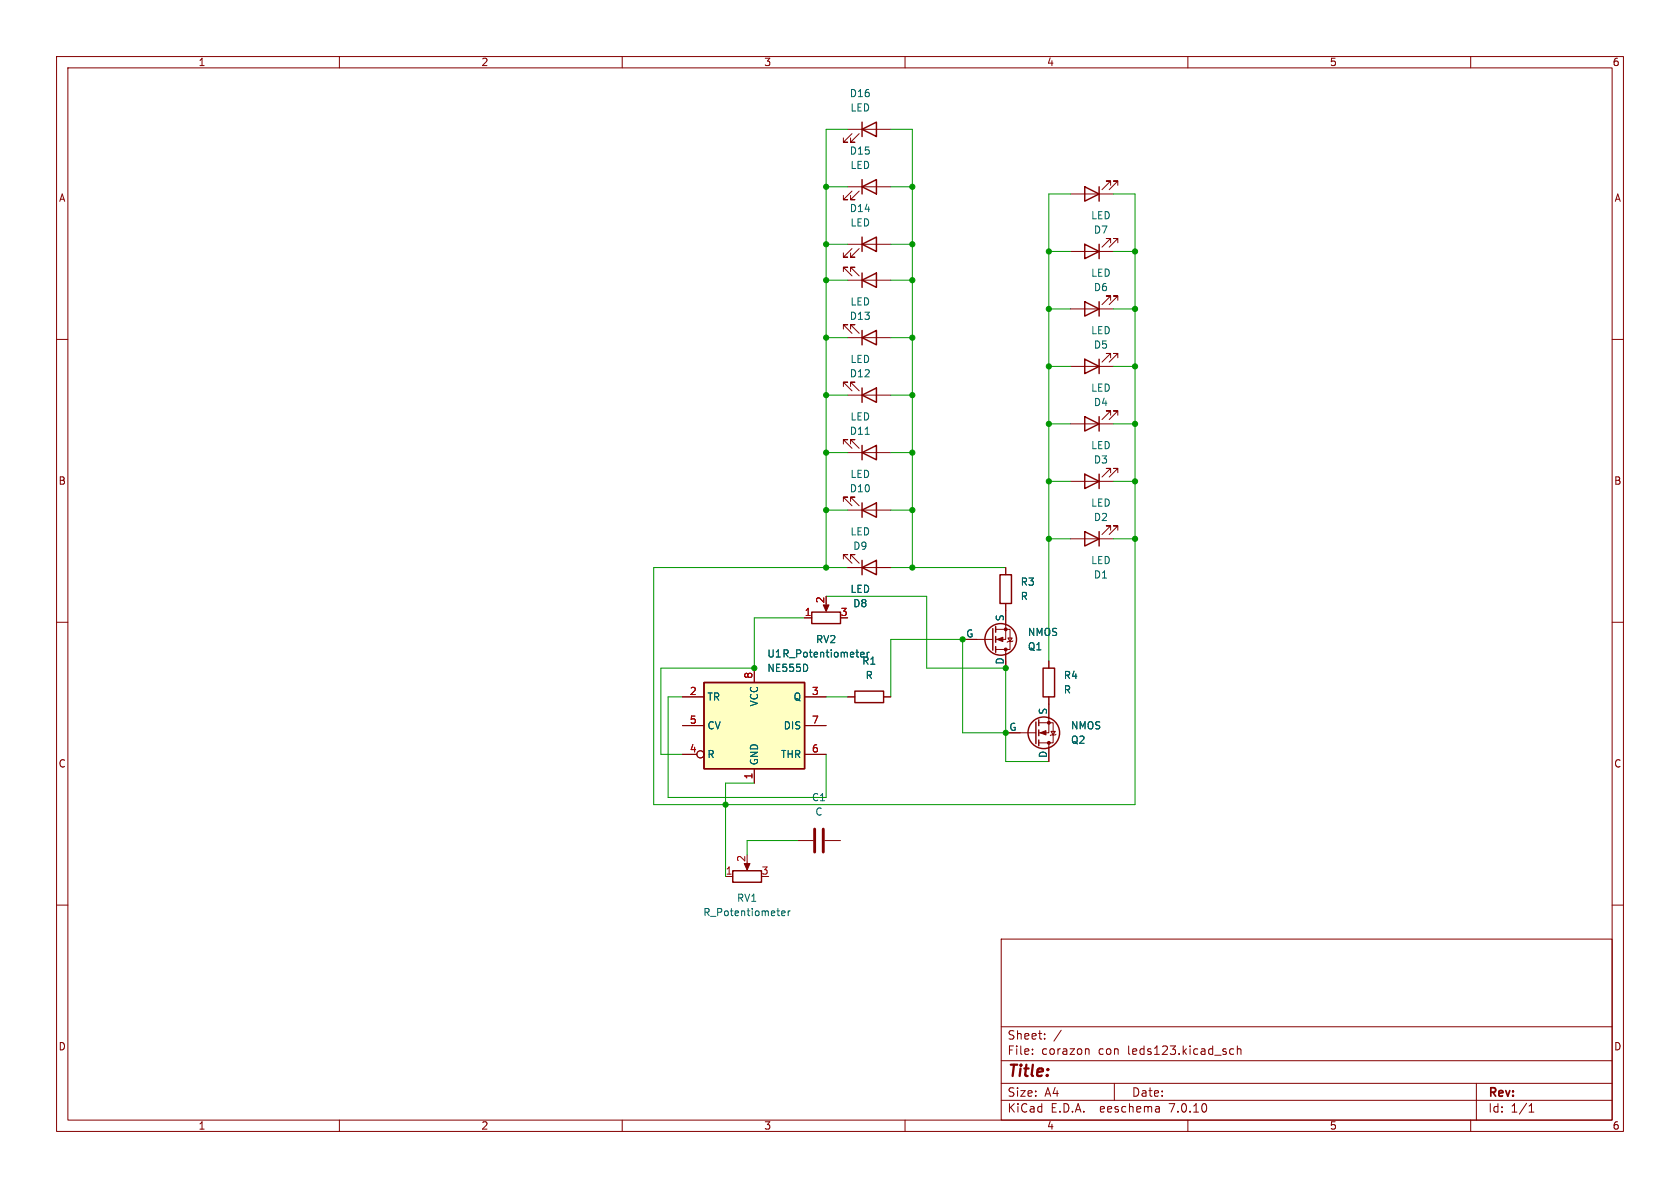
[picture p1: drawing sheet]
<svg xmlns="http://www.w3.org/2000/svg" width="297mm" height="210mm" viewBox="0 0 297 210" stroke-linecap="round" stroke-linejoin="round" font-family="sans-serif">
<g fill="none" stroke="#840000" stroke-width=".18">
<path d="M10 10h277v190h-277zM12 12h273v186h-273zM60 10v2M110 10v2M160 10v2M210 10v2M260 10v2M149.9 33h7.6M149.9 22.9h7.6M150.6 33.8l-1.5 1.5h.8h-.8v-.8M150.6 23.6l-1.5 1.5h.8h-.8v-.7M151.9 33.8l-1.5 1.5h.7h-.7v-.8"/>
<path d="M151.9 23.6l-1.5 1.5h.7h-.7v-.7M189.2 34.3h7.6M196.3 32.8v-.8h-.7h.7l-1.5 1.5M197.6 32.8v-.8h-.8h.8l-1.5 1.5M10 60h2M149.1 58.2v-.8h.8h-.8l1.5 1.5M149.1 48v-.8h.8h-.8l1.5 1.6M149.9 43.2h7.6M149.9 59.7h7.6M149.9 49.5h7.6M150.4 58.2v-.8h.7h-.7l1.5 1.5M150.4 48v-.8h.7h-.7l1.5 1.6"/>
<path d="M150.6 43.9l-1.5 1.6h.8h-.8v-.8M151.9 43.9l-1.5 1.6h.7h-.7v-.8M189.2 44.5h7.6M189.2 54.6h7.6M196.3 42.9v-.7h-.7h.7l-1.5 1.5M196.3 53.1v-.8h-.7h.7l-1.5 1.5M197.6 42.9v-.7h-.8h.8l-1.5 1.5M197.6 53.1v-.8h-.8h.8l-1.5 1.5M285 60h2M149.1 78.5v-.8h.8h-.8l1.5 1.5M149.1 68.3v-.7h.8h-.8l1.5 1.5M149.9 69.9h7.6"/>
<path d="M150.4 78.5v-.8h.7h-.7l1.5 1.5M150.4 68.3v-.7h.7h-.7l1.5 1.5M189.2 74.9h7.6M189.2 64.8h7.6M196.3 73.4v-.8h-.7h.7l-1.5 1.6M196.3 63.2v-.7h-.7h.7l-1.5 1.5M197.6 73.4v-.8h-.8h.8l-1.5 1.6M197.6 63.2v-.7h-.8h.8l-1.5 1.5M149.1 88.6v-.7h.8h-.8l1.5 1.5M149.1 98.8v-.8h.8h-.8l1.5 1.6M149.9 90.2h7.6M149.9 80h7.6"/>
<path d="M150.4 88.6v-.7h.7h-.7l1.5 1.5M150.4 98.8v-.8h.7h-.7l1.5 1.6M189.2 95.3h7.6M189.2 85.1h7.6M196.3 93.7v-.7h-.7h.7l-1.5 1.5M196.3 83.6v-.8h-.7h.7l-1.5 1.5M197.6 93.7v-.7h-.8h.8l-1.5 1.5M197.6 83.6v-.8h-.8h.8l-1.5 1.5M10 110h2M133.3 118.1v2.6M142.2 109.2h1.3M146 106.7v1"/>
<path d="M149.9 100.3h7.6M170.2 113h5.3M176 111.3h2.6v3.5h-2.6M177.8 106.7v6.3h-1.8M177.8 100.3v1.3M177.8 114.8v3.3M178.2 112.8h.7l-.3 .6zM179.1 113.3l-.2 .1h-.7l-.1 .1M185.4 116.8v1.3M285 110h2M120.6 123.2h3.9M120.6 133.4h2.6"/>
<path d="M120.6 128.3h3.9M133.3 135.9v2.5M142.2 123.2h3.8M142.2 133.4h3.8M142.2 128.3h3.8M149.9 123.2h1.2M156.2 123.2h1.3M177.8 129.5h5.3M183.6 127.8h2.6v3.5h-2.6M185.4 123.2v6.3h-1.8M185.4 131.3v3.3M185.8 129.3h.8l-.4 .6z"/>
<path d="M186.7 129.8l-.1 .1h-.8l-.1 .1M10 160h2M128.3 154.9h1.2M132.1 152.4v1M141 148.6h2.8M145.8 148.6h2.8M285 160h2M177 166h108v32h-108zM60 198v2M110 198v2M160 198v2M177 194.5h108"/>
<path d="M177 191.5h108M177 187.5h108M177 181.5h108M182.5 186.3v.1M182.5 185.5v.1M184.7 183.6v.1M184.7 182.8v.1M187.6 182.1l-1.3 2M192.1 185.4h.2l.2 .2v.8M197 191.5v3M204.9 195.7l.1 .9M205 196.5l-.2 .1"/>
<path d="M205 196h-.2M210 198v2M218.1 185.5l-.4-.1-.3 .3v.4l.1 .2h.6M218.7 185.5l.3-.1 .3 .1 .1 .9M218.7 184.9v1.5M260 198v2M261 191.5v6.5M270.3 196.6h.9M270.3 195.5l.4-.4v1.5"/>
<circle cx="123.8" cy="133.3" r=".63"/>
</g>
<g fill="none" stroke="#840000" stroke-width=".25">
<path d="M152.4 33l2.5-1.2v2.5zM152.4 22.9l2.5-1.3v2.5zM152.4 21.6v2.5M152.4 31.8v2.5M191.8 33l2.5 1.3-2.5 1.3zM194.3 33v2.6M152.4 43.2l2.5-1.3v2.6zM152.4 59.7l2.5-1.3v2.6zM152.4 49.5l2.5-1.2v2.5zM152.4 41.9v2.6M152.4 48.3v2.5M152.4 58.4v2.6"/>
<path d="M191.8 43.2l2.5 1.3-2.5 1.2zM191.8 53.3l2.5 1.3-2.5 1.3zM194.3 43.2v2.5M194.3 53.3v2.6M152.4 69.9l2.5-1.3v2.5zM152.4 68.6v2.5M152.4 78.7v2.6M191.8 73.7l2.5 1.2-2.5 1.3zM191.8 63.5l2.5 1.3-2.5 1.2zM194.3 63.5v2.5M194.3 73.7v2.5M152.4 90.2l2.5-1.3v2.5z"/>
<path d="M152.4 80l2.5-1.3v2.6zM152.4 88.9v2.5M152.4 99.1v2.5M191.8 94l2.5 1.3-2.5 1.2zM191.8 83.8l2.5 1.3-2.5 1.3zM194.3 83.8v2.6M194.3 94v2.5M143.5 108.2h5.1v2h-5.1zM152.4 100.3l2.5-1.2v2.5zM175.5 111.1v3.8M176 110.7v1.1M176 112.5v1"/>
<path d="M176 114.3v1M176.8 101.6h2v5.1h-2zM184.4 118.1h2v5.1h-2zM124.5 120.7h17.7v15.2h-17.7zM151.1 122.2h5.1v2h-5.1zM183.1 127.6v3.8M183.6 127.3v1M183.6 129v1M183.6 130.8v1M129.5 153.9h5.1v2.1h-5.1z"/>
<circle cx="176.9" cy="113" r="2.79"/>
<circle cx="184.5" cy="129.5" r="2.79"/>
</g>
<g fill="#840000" stroke="#840000" stroke-width=".18">
<path d="M183.9 129.5l1-.3v.7z"/>
<path d="M176.3 113l1-.4v.8z"/>
<path d="M131.6 152.7h1l-.5 1.1z"/>
<path d="M145.5 106.9h1.1l-.6 1.2z"/>
<circle cx="185.4" cy="127.8" r=".25"/>
<circle cx="185.4" cy="131.3" r=".25"/>
<circle cx="177.8" cy="111.3" r=".25"/>
<circle cx="177.8" cy="114.8" r=".25"/>
</g>
<path d="M153 76.8h.7M142.7 117.7v.7M152.2 115.7l.6-.1-.1-.2h-.5v.6M153.3 115.3v.8M153.7 115.3l-.4 .2M138.2 161.4l.6-.1-.1-.2-.3-.1-.2 .2v.6h.5M139.3 161v.9M139.7 161l-.4 .3" fill="none" stroke="#006464" stroke-width=".18"/>
<path d="M124.5 120.7h17.7v15.2h-17.7z" fill="#ffffc2" stroke="#ffffc2" stroke-width=".18"/>
<path d="M144 146.6v4M145.5 146.6v4" fill="none" stroke="#840000" stroke-width=".51"/>
<g fill="none" stroke="#009600" stroke-width=".18">
<path d="M146 33h3.9M149.9 22.9h-3.9v77.4M157.5 22.9h3.8v77.4M157.5 33h3.8M189.2 34.3h-3.8v82.5M196.8 34.3h3.9v107.9h-85.1v-41.9h34.3M146 49.5h3.9M146 59.7h3.9M146 43.2h3.9M157.5 49.5h3.8M157.5 59.7h3.8M157.5 43.2h3.8"/>
<path d="M185.4 44.5h3.8M185.4 54.6h3.8M196.8 44.5h3.9M196.8 54.6h3.9M146 69.9h3.9M157.5 69.9h3.8M185.4 74.9h3.8M185.4 64.8h3.8M196.8 74.9h3.9M196.8 64.8h3.9M146 80h3.9M146 90.2h3.9"/>
<path d="M157.5 80h3.8M157.5 90.2h3.8M185.4 95.3h3.8M185.4 85.1h3.8M196.8 95.3h3.9M196.8 85.1h3.9M142.2 109.2h-8.9v8.9h-16.5v15.3h3.8M146 105.4h17.8v12.7h14M157.5 100.3h20.3M177.8 116.8v17.8h7.6M120.6 123.2h-2.5v17.8h27.9v-7.6M133.3 138.4h-5v16.5"/>
<path d="M146 123.2h3.9M157.5 123.2v-10.2h12.7v16.5h7.6M141 148.6h-8.9v2.5"/>
</g>
<g fill="#009600" stroke="#009600" stroke-width=".18">
<circle cx="161.3" cy="49.5" r=".46"/>
<circle cx="161.3" cy="59.7" r=".46"/>
<circle cx="185.4" cy="54.6" r=".46"/>
<circle cx="185.4" cy="64.8" r=".46"/>
<circle cx="200.7" cy="54.6" r=".46"/>
<circle cx="200.7" cy="64.8" r=".46"/>
<circle cx="185.4" cy="74.9" r=".46"/>
<circle cx="185.4" cy="44.5" r=".46"/>
<circle cx="200.7" cy="44.5" r=".46"/>
<circle cx="200.7" cy="74.9" r=".46"/>
<circle cx="185.4" cy="95.3" r=".46"/>
<circle cx="161.3" cy="90.2" r=".46"/>
<circle cx="185.4" cy="85.1" r=".46"/>
<circle cx="161.3" cy="80" r=".46"/>
<circle cx="177.8" cy="129.5" r=".46"/>
<circle cx="177.8" cy="118.1" r=".46"/>
<circle cx="170.2" cy="113" r=".46"/>
<circle cx="161.3" cy="100.3" r=".46"/>
<circle cx="146" cy="80" r=".46"/>
<circle cx="200.7" cy="95.3" r=".46"/>
<circle cx="200.7" cy="85.1" r=".46"/>
<circle cx="146" cy="49.5" r=".46"/>
<circle cx="146" cy="59.7" r=".46"/>
<circle cx="146" cy="33" r=".46"/>
<circle cx="146" cy="43.2" r=".46"/>
<circle cx="146" cy="69.9" r=".46"/>
<circle cx="161.3" cy="33" r=".46"/>
<circle cx="161.3" cy="43.2" r=".46"/>
<circle cx="161.3" cy="69.9" r=".46"/>
<circle cx="146" cy="90.2" r=".46"/>
<circle cx="146" cy="100.3" r=".46"/>
<circle cx="133.3" cy="118.1" r=".46"/>
<circle cx="128.3" cy="142.2" r=".46"/>
</g>
<text font-size="2.8" fill="#840000" x="178" y="190.9">Title:</text>
<g font-size="2.1" fill="#840000">
<text x="178" y="184">Sheet:</text>
<text x="178" y="186.7">File:</text>
<text x="184.1" y="186.7">corazon</text>
<text x="194.2" y="186.7">con</text>
<text x="199.5" y="186.7">leds123.kicad_sch</text>
<text x="178" y="196.9">KiCad</text>
<text x="178" y="194.1">Size:</text>
<text x="184.7" y="194.1">A4</text>
<text x="185.7" y="196.9">E.D.A.</text>
<text x="194.6" y="196.9">eeschema</text>
<text x="200" y="194.1">Date:</text>
<text x="207" y="196.9">7.0.10</text>
<text x="263" y="194.3">Rev:</text>
<text x="263" y="196.9">Id:</text>
<text x="267.1" y="196.9">1/1</text>
</g>
<g font-size="1.8" fill="#840000">
<text x="35" y="11.9">1</text>
<text x="85" y="11.9">2</text>
<text x="135" y="11.9">3</text>
<text x="185" y="11.9">4</text>
<text x="235" y="11.9">5</text>
<text x="285" y="11.9">6</text>
<text x="10.3" y="35.9">A</text>
<text x="285.3" y="35.9">A</text>
<text x="10.3" y="85.9">B</text>
<text x="285.3" y="85.9">B</text>
<text x="10.3" y="135.9">C</text>
<text x="285.3" y="135.9">C</text>
<text x="10.3" y="185.9">D</text>
<text x="285.3" y="185.9">D</text>
<text x="35" y="199.9">1</text>
<text x="85" y="199.9">2</text>
<text x="135" y="199.9">3</text>
<text x="185" y="199.9">4</text>
<text x="235" y="199.9">5</text>
<text x="285" y="199.9">6</text>
</g>
<g font-size="1.8" fill="#006464">
<text x="150.1" y="17.4">D16</text>
<text x="150.3" y="19.9">LED</text>
<text x="150.1" y="27.5">D15</text>
<text x="150.3" y="30.1">LED</text>
<text x="150.1" y="37.7">D14</text>
<text x="150.3" y="40.2">LED</text>
<text x="192.8" y="39">LED</text>
<text x="193.3" y="41.5">D7</text>
<text x="192.8" y="49.1">LED</text>
<text x="193.3" y="51.7">D6</text>
<text x="150.1" y="56.7">D13</text>
<text x="150.3" y="54.2">LED</text>
<text x="192.8" y="59.3">LED</text>
<text x="150.3" y="64.4">LED</text>
<text x="193.3" y="61.8">D5</text>
<text x="150.1" y="66.9">D12</text>
<text x="192.8" y="69.4">LED</text>
<text x="193.3" y="72">D4</text>
<text x="150.1" y="77.1">D11</text>
<text x="150.3" y="74.5">LED</text>
<text x="192.8" y="79.6">LED</text>
<text x="193.3" y="82.1">D3</text>
<text x="150.1" y="87.2">D10</text>
<text x="150.3" y="84.7">LED</text>
<text x="192.8" y="89.8">LED</text>
<text x="150.3" y="94.8">LED</text>
<text x="193.3" y="92.3">D2</text>
<text x="150.7" y="97.4">D9</text>
<text x="192.8" y="99.9">LED</text>
<text x="150.3" y="105">LED</text>
<text x="150.7" y="107.5">D8</text>
<text x="180.3" y="103.7">R3</text>
<text x="180.3" y="106.3">R</text>
<text x="193.3" y="102.5">D1</text>
<text x="144.2" y="113.9">RV2</text>
<text x="170.7" y="112.8">G</text>
<text x="177.5" y="109.9" transform="rotate(-90 177.5 109.9)">S</text>
<text x="181.6" y="112.6">NMOS</text>
<text x="135.6" y="116.4">U1 R_Potentiometer</text>
<text x="135.6" y="119">NE555D</text>
<text x="152.3" y="117.7">R1</text>
<text x="177.5" y="117.6" transform="rotate(-90 177.5 117.6)">D</text>
<text x="181.6" y="115.2">Q1</text>
<text x="125" y="124.1">TR</text>
<text x="134.2" y="125" transform="rotate(-90 134.2 125)">VCC</text>
<text x="140.2" y="124.1">Q</text>
<text x="152.9" y="120.2">R</text>
<text x="188" y="120.2">R4</text>
<text x="188" y="122.8">R</text>
<text x="125" y="129.1">CV</text>
<text x="138.4" y="129.1">DIS</text>
<text x="178.3" y="129.3">G</text>
<text x="185.2" y="126.4" transform="rotate(-90 185.2 126.4)">S</text>
<text x="189.2" y="129.1">NMOS</text>
<text x="189.2" y="131.7">Q2</text>
<text x="125" y="134.2">R</text>
<text x="134.2" y="135.4" transform="rotate(-90 134.2 135.4)">GND</text>
<text x="138" y="134.2">THR</text>
<text x="185.2" y="134.1" transform="rotate(-90 185.2 134.1)">D</text>
<text x="143.4" y="141.8">C1</text>
<text x="144" y="144.4">C</text>
<text x="130.2" y="159.6">RV1</text>
<text x="124.2" y="162.2">R_Potentiometer</text>
</g>
<g font-size="1.8" fill="#a90000">
<text x="145.8" y="106.8" transform="rotate(-90 145.8 106.8)">2</text>
<text x="142.2" y="109">1</text>
<text x="148.5" y="109">3</text>
<text x="121.8" y="122.9">2</text>
<text x="133.1" y="120.1" transform="rotate(-90 133.1 120.1)">8</text>
<text x="143.4" y="122.9">3</text>
<text x="121.8" y="128">5</text>
<text x="143.4" y="128">7</text>
<text x="121.8" y="133.1">4</text>
<text x="133.1" y="137.9" transform="rotate(-90 133.1 137.9)">1</text>
<text x="143.4" y="133.1">6</text>
<text x="128.2" y="154.7">1</text>
<text x="131.8" y="152.5" transform="rotate(-90 131.8 152.5)">2</text>
<text x="134.5" y="154.7">3</text>
</g>
</svg>
